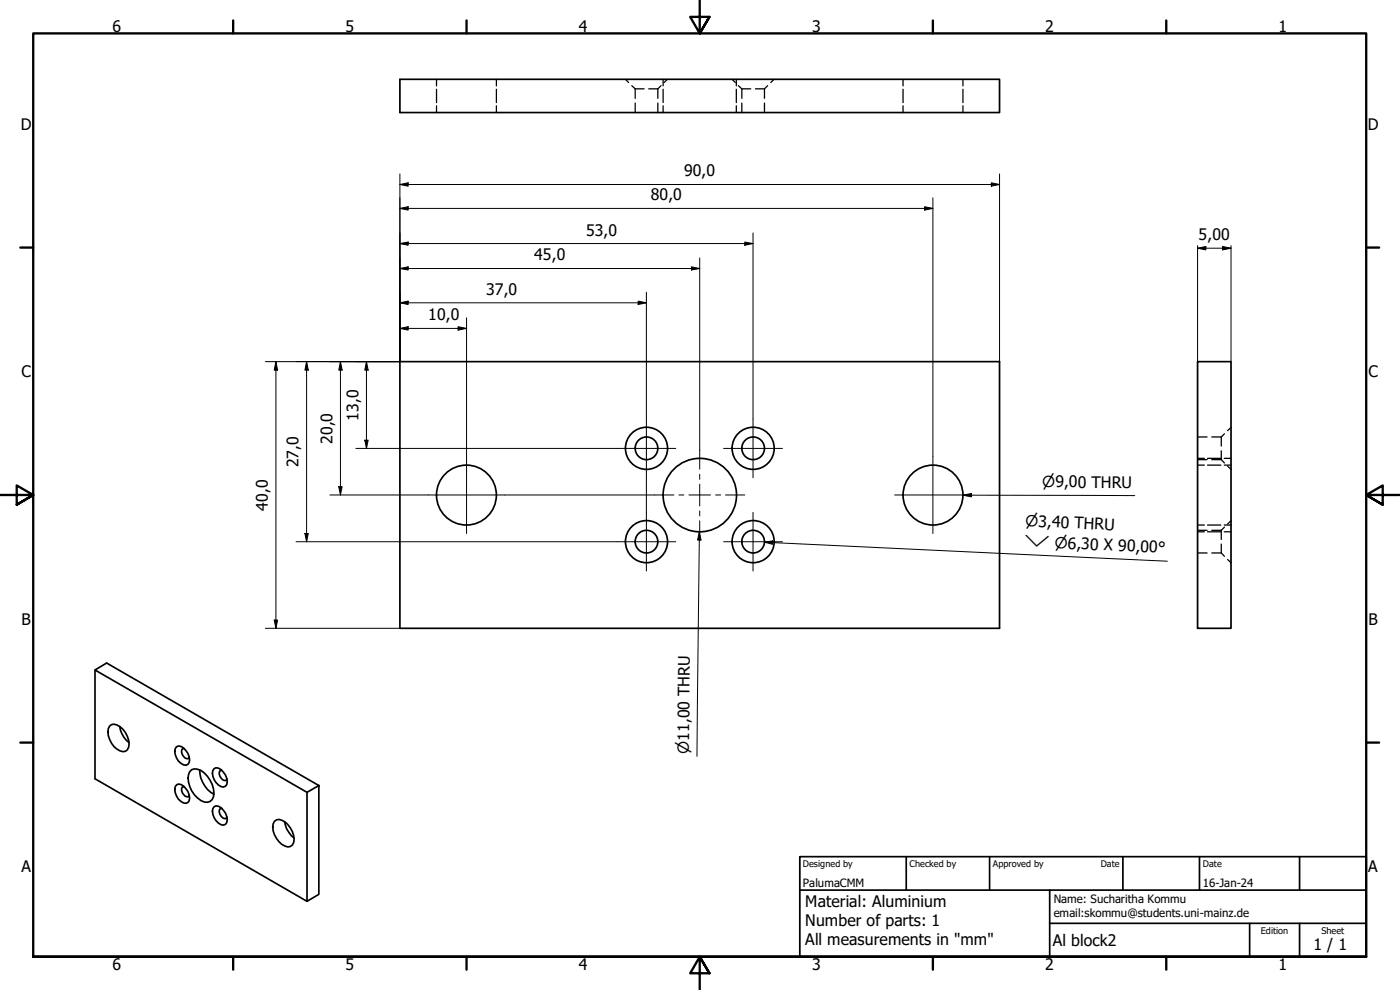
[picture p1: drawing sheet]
<svg xmlns="http://www.w3.org/2000/svg" width="420mm" height="297mm" viewBox="0 0 420 297" stroke-linecap="round" stroke-linejoin="round" font-family="sans-serif">
<!-- layer: Visible (ISO) -->
<g fill="none" stroke="#000" stroke-width=".51">
<path d="M120 23.8h180v10h-180zM120 108.5h180v80h-180zM359.4 108.5h10v80h-10zM28.5 201l63.6 36.7M32.9 217.9a2.15 2.15 0 0 1 3.1 .1 6.6 6.6 0 0 1 2.6 6.2 1.7 1.7 0 0 1-2.6 1.1 6.4 6.4 0 0 1-3.5-6.7zM35.9 218a7.3 7.3 0 0 0 2.8 4.8M53 235.5a2.12 2.12 0 0 1 2.8 1.1 3.5 3.5 0 0 1 .6 4.2 2.25 2.25 0 0 1-2.9-1 3.7 3.7 0 0 1-.5-4.3zM53 224.1a2.12 2.12 0 0 1 2.8 1.1 3.5 3.5 0 0 1 .6 4.1 2.25 2.25 0 0 1-2.9-1 3.7 3.7 0 0 1-.5-4.2zM55.2 236l-.4 .1a2.02 2.02 0 0 0 1.7 3l.3-.4M55.2 224.6h-.4a2.02 2.02 0 0 0 1.7 3l.3-.3M57.5 230.9a4 4 0 0 1 4.7 2 6.6 6.6 0 0 1 1.5 7 2.42 2.42 0 0 1-3.4 .3 8 8 0 0 1-3.7-7.8l.4-.9zM59.9 231.1a8.4 8.4 0 0 0 4.3 7.2"/>
<path d="M64.3 230.6a2.12 2.12 0 0 1 2.8 1.1 3.5 3.5 0 0 1 .6 4.2 2.21 2.21 0 0 1-2.9-1.1 3.6 3.6 0 0 1-.5-4.2zM66.5 231.1l-.4 .1a2.02 2.02 0 0 0 1.7 3l.3-.4M92.1 237.7l3.6-2v32.6l-3.6 2.1zM95.7 235.7l-63.7-36.8-3.5 2.1v32.7l63.6 36.7M64.3 242a2.12 2.12 0 0 1 2.8 1.1 3.5 3.5 0 0 1 .6 4.2 2.21 2.21 0 0 1-2.9-1.1 3.6 3.6 0 0 1-.5-4.2zM66.5 242.6h-.4a2.02 2.02 0 0 0 1.7 3l.3-.4M82.4 246.4a2.23 2.23 0 0 1 3.1 .2 6.6 6.6 0 0 1 2.6 6.2 1.73 1.73 0 0 1-2.6 1.1 6.6 6.6 0 0 1-3.5-6.7zM85.4 246.6a7.3 7.3 0 0 0 2.8 4.8"/>
<circle cx="194" cy="134.5" r="3.4"/>
<circle cx="194" cy="134.5" r="6.3"/>
<circle cx="226" cy="134.5" r="3.4"/>
<circle cx="226" cy="134.5" r="6.3"/>
<circle cx="140" cy="148.5" r="9"/>
<circle cx="210" cy="148.5" r="11"/>
<circle cx="280" cy="148.5" r="9"/>
<circle cx="194" cy="162.5" r="3.4"/>
<circle cx="194" cy="162.5" r="6.3"/>
<circle cx="226" cy="162.5" r="3.4"/>
<circle cx="226" cy="162.5" r="6.3"/>
</g>
<!-- layer: Hidden (ISO) -->
<g fill="none" stroke="#000" stroke-width=".38">
<path d="M131 23.8v2M131 26.8v4M131 31.7v2.1M149 23.8v2M149 26.8v4M149 31.7v2.1M187.7 23.8l1 1M189.6 25.7l1 1M190.6 26.7h2.7M190.6 26.7v2.8M190.6 30.9v2.9M194.7 26.7h2.7"/>
<path d="M197.4 26.7v2.8M197.4 30.9v2.9M198.4 25.7l-1 1M199 23.8v2M199 26.8v4M199 31.7v2.1M200.3 23.8l-1 1M219.7 23.8l1 1M221 23.8v2M221 26.8v4M221 31.7v2.1M221.6 25.7l1 1"/>
<path d="M222.6 26.7h2.7M222.6 26.7v2.8M222.6 30.9v2.9M226.7 26.7h2.7M229.4 26.7v2.8M229.4 30.9v2.9M230.4 25.7l-1 1M232.3 23.8l-1 1M271 23.8v2M271 26.8v4M271 31.7v2.1M289 23.8v2"/>
<path d="M289 26.8v4M289 31.7v2.1M359.4 131.1h2.9M359.4 137.9h2.9M359.4 139.6h2M359.4 137.5h2M362.4 139.6h4M362.4 137.5h4M363.7 131.1h2.8M363.7 137.9h2.8M366.5 131.1v2.7M366.5 135.2v2.7"/>
<path d="M366.5 137.9l1 1M367.4 139.6h2M367.4 137.5h2M367.5 130.2l-1 .9M368.4 139.9l1 .9M369.4 128.3l-1 .9M359.4 159.1h2.9M359.4 157.5h2M359.4 159.6h2M362.4 157.5h4M362.4 159.6h4M363.7 159.1h2.8"/>
<path d="M366.5 159.1v2.7M367.4 157.5h2M367.4 159.6h2M367.5 158.2l-1 .9M369.4 156.3l-1 .9M359.4 165.9h2.9M363.7 165.9h2.8M366.5 163.2v2.7M366.5 165.9l1 1M368.4 167.9l1 .9"/>
</g>
<!-- layer: Border (ISO) -->
<g fill="none" stroke="#000" stroke-width=".7">
<path d="M70 6.1v3.9M140 6.1v3.9M210 0v10l-2.9-4.9h5.8l-2.9 4.9 2.9-4.9M280 6.1v3.9M350 6.1v3.9M6.1 74.3h3.9M410 74.3h3.9M0 148.5h10l-5-2.8v5.7l5-2.9-5 2.9M420 148.5h-10l5-2.8v5.7l-5-2.9 5 2.9M6.1 222.8h3.9M410 222.8h3.9M10 287.1v-277.1h400v277.1h-400h400"/>
<path d="M70 287.1v3.8M140 287.1v3.8M212.9 292l-2.9-4.9 2.9 4.9h-5.8l2.9-4.9v9.9M280 287.1v3.8M350 287.1v3.8"/>
</g>
<!-- layer: Title (ISO) -->
<path d="M240 257h170v30.1h-170zM272 257v10.1M297 257v10.1M337 257v10.1M360 257v10.1M390 257v10.1M240 267.1h170M315 277h95M315 267.1v20M375 277v10.1M390 277v10.1" fill="none" stroke="#000" stroke-width=".51"/>
<!-- layer: Dimension (ISO) -->
<g fill="none" stroke="#000" stroke-width=".3">
<path d="M120 55.4l2.5-.6v1.1zM120 52.2v56.3h-40.4M120 55.4h180M280 59.4v77.6M297.5 54.8l2.5 .6-2.5 .5zM300 52.2v56.3M120 73.1l2.5-.5v1zM120 62.5l2.5-.5v1zM120 73.1h106M120 62.5h160M210 77.4v57.7M223.5 72.6l2.5 .5-2.5 .5z"/>
<path d="M226 69.9v55.8M277.5 62l2.5 .5-2.5 .5zM359.4 74.5l2.5-.5v1zM359.4 74.5h10M359.4 73.7v34.8M366.9 74l2.5 .5-2.5 .5zM369.4 73.7v34.8M120 90.9l2.5-.6v1.1zM120 80.6l2.5-.5v.9zM120 98.5l2.5-.5v1zM120 90.9h74M120 80.6h90"/>
<path d="M120 98.5h20M137.5 98l2.5 .5-2.5 .5zM140 95.4v41.6M191.5 90.3l2.5 .6-2.5 .5zM194 87.7v38M207.5 80.1l2.5 .5-2.5 .4zM82.8 108.5l.5 2.5h-1zM82.8 108.5v80M92 108.5l.5 2.5h-1zM92 108.5v54M102.2 108.5l.5 2.5h-1zM102.2 108.5v40"/>
<path d="M110 108.5l.5 2.5h-1zM110 108.5v26M106.8 134.5h78.4M109.5 132.1h1l-.5 2.4zM99 148.5h29.5M101.7 146h1l-.5 2.5zM151.5 148.5h45M194 143.4v10.3M88.8 162.5h96.4M91.5 160.1h1l-.5 2.4zM79.6 188.5h40.4M82.3 186h1l-.5 2.5z"/>
</g>
<g fill="#000">
<path d="M120 55.4l2.5-.6v1.1z" fill-rule="evenodd"/>
<path d="M297.5 54.8l2.5 .6-2.5 .5z" fill-rule="evenodd"/>
<path d="M120 73.1l2.5-.5v1z" fill-rule="evenodd"/>
<path d="M120 62.5l2.5-.5v1z" fill-rule="evenodd"/>
<path d="M223.5 72.6l2.5 .5-2.5 .5z" fill-rule="evenodd"/>
<path d="M277.5 62l2.5 .5-2.5 .5z" fill-rule="evenodd"/>
<path d="M359.4 74.5l2.5-.5v1z" fill-rule="evenodd"/>
<path d="M366.9 74l2.5 .5-2.5 .5z" fill-rule="evenodd"/>
<path d="M120 90.9l2.5-.6v1.1z" fill-rule="evenodd"/>
<path d="M120 80.6l2.5-.5v.9z" fill-rule="evenodd"/>
<path d="M120 98.5l2.5-.5v1z" fill-rule="evenodd"/>
<path d="M137.5 98l2.5 .5-2.5 .5z" fill-rule="evenodd"/>
<path d="M191.5 90.3l2.5 .6-2.5 .5z" fill-rule="evenodd"/>
<path d="M207.5 80.1l2.5 .5-2.5 .4z" fill-rule="evenodd"/>
<path d="M82.8 108.5l.5 2.5h-1z" fill-rule="evenodd"/>
<path d="M92 108.5l.5 2.5h-1z" fill-rule="evenodd"/>
<path d="M102.2 108.5l.5 2.5h-1z" fill-rule="evenodd"/>
<path d="M110 108.5l.5 2.5h-1z" fill-rule="evenodd"/>
<path d="M109.5 132.1h1l-.5 2.4z" fill-rule="evenodd"/>
<path d="M101.7 146h1l-.5 2.5z" fill-rule="evenodd"/>
<path d="M91.5 160.1h1l-.5 2.4z" fill-rule="evenodd"/>
<path d="M82.3 186h1l-.5 2.5z" fill-rule="evenodd"/>
</g>
<!-- layer: Center Mark (ISO) -->
<g fill="none" stroke="#000" stroke-width=".3">
<path d="M140 137v23.1M185.2 134.5h17.6M194 125.7v17.7M210 135.1v5.7M217.2 134.5h17.6M226 125.7v17.7M280 137v23.1M128.5 148.5h23M194 153.7v17.6M196.5 148.5h5.7M203.8 148.5h1.4M206.8 148.5h6.4"/>
<path d="M210 142.3v1.5M210 145.3v6.5M210 153.3v1.5M210 156.3v5.7M214.8 148.5h1.5M217.7 148.5h5.8M226 153.7v17.6M268.5 148.5h23M185.2 162.5h17.6M217.2 162.5h17.6"/>
</g>
<!-- layer: Symbol (ISO) -->
<path d="M209.9 159.6l.5 2.4h-1zM209.9 159.6l-.7 67.3M289 148.6l2.5-.5v1zM289 148.6l51.6 .1M229.4 162.7l2.5-.4-.1 1zM229.4 162.7l120.9 5.7" fill="none" stroke="#000" stroke-width=".3"/>
<g fill="#000">
<path d="M289 148.6l2.5-.5v1z" fill-rule="evenodd"/>
<path d="M209.9 159.6l.5 2.4h-1z" fill-rule="evenodd"/>
<path d="M229.4 162.7l2.5-.4-.1 1z" fill-rule="evenodd"/>
</g>
<g font-size="4.8">
<text x="33.7" y="9.6">6</text>
<text x="103.7" y="9.6">5</text>
<text x="173.7" y="9.6">4</text>
<text x="243.7" y="9.6">3</text>
<text x="313.7" y="9.6">2</text>
<text x="383.7" y="9.6">1</text>
<text x="6.2" y="38.9">D</text>
<text x="410.5" y="38.9">D</text>
<text x="205.4" y="52.9">90,0</text>
<text x="195.3" y="60.1">80,0</text>
<text x="175.9" y="70.7">53,0</text>
<text x="359.7" y="72.1">5,00</text>
<text x="160.3" y="78.2">45,0</text>
<text x="145.9" y="88.4">37,0</text>
<text x="128.5" y="96.1">10,0</text>
<text x="6.4" y="113.1">C</text>
<text x="410.7" y="113.1">C</text>
<text x="107.6" y="126.2" transform="rotate(-90 107.6 126.2)">13,0</text>
<text x="99.8" y="133.2" transform="rotate(-90 99.8 133.2)">20,0</text>
<text x="89.6" y="140.2" transform="rotate(-90 89.6 140.2)">27,0</text>
<text x="80.4" y="153.2" transform="rotate(-90 80.4 153.2)">40,0</text>
<text x="6.4" y="187.4">B</text>
<text x="410.7" y="187.4">B</text>
<text x="6.4" y="261.7">A</text>
<text x="410.7" y="261.7">A</text>
<text x="241.7" y="272.1">Material: Aluminium</text>
<text x="241.7" y="277.9">Number of parts: 1</text>
<text x="241.7" y="283.6">All measurements in &quot;mm&quot;</text>
<text x="316" y="283.8">Al block2</text>
<text x="394.2" y="285">1 / 1</text>
<text x="33.7" y="290.9">6</text>
<text x="103.7" y="290.9">5</text>
<text x="173.7" y="290.9">4</text>
<text x="243.7" y="290.9">3</text>
<text x="313.7" y="290.9">2</text>
<text x="383.7" y="290.9">1</text>
</g>
<g font-size="4.6">
<text x="312.8" y="146.2">⌀9,00 THRU</text>
<text x="307.7" y="157.8" transform="rotate(3 307.7 157.8)">⌀3,40 THRU</text>
<text x="307.3" y="163.9" transform="rotate(3 307.3 163.9)">⌵</text>
<text x="316.4" y="164.4" transform="rotate(3 316.4 164.4)">⌀6,30 X 90,00°</text>
<text x="206.8" y="226.2" transform="rotate(-90 206.8 226.2)">⌀11,00 THRU</text>
</g>
<g font-size="3.4">
<text x="241" y="266">PalumaCMM</text>
<text x="361" y="266">16-Jan-24</text>
<text x="316.2" y="271.1">Name: Sucharitha Kommu</text>
<text x="316.2" y="275.2">email:skommu@students.uni-mainz.de</text>
</g>
<g font-size="2.7">
<text x="241" y="260.1">Designed by</text>
<text x="273" y="260.1">Checked by</text>
<text x="298" y="260.1">Approved by</text>
<text x="330.3" y="260">Date</text>
<text x="361" y="260">Date</text>
<text x="378.4" y="280.1">Edition</text>
<text x="396.6" y="280.1">Sheet</text>
</g>
</svg>
